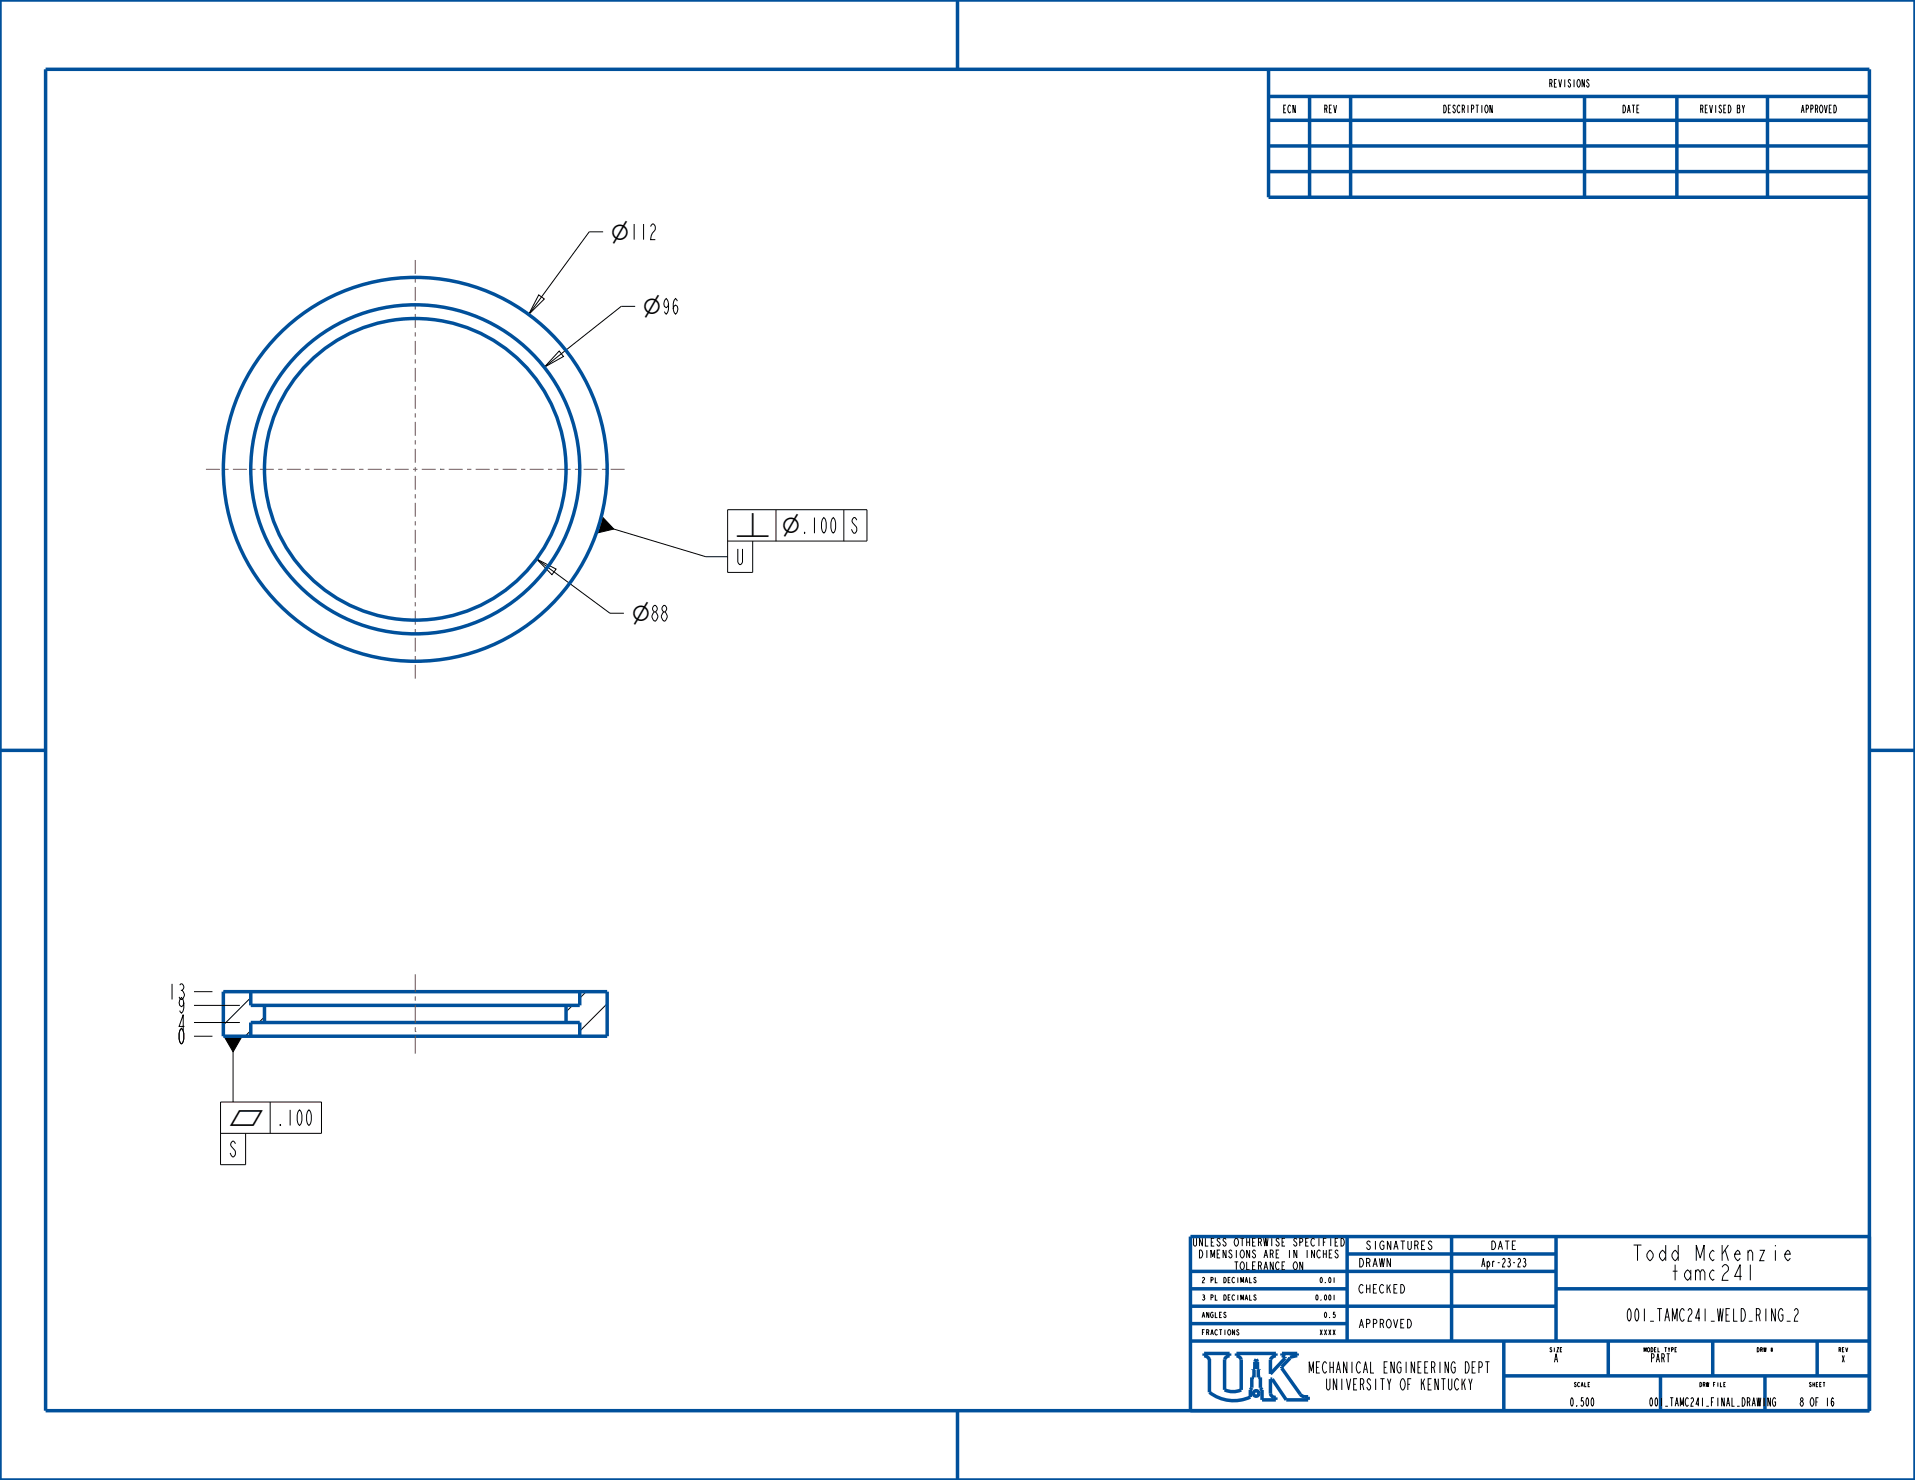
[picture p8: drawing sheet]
<svg xmlns="http://www.w3.org/2000/svg" width="279mm" height="216mm" viewBox="0 0 279 216" stroke-linecap="round" stroke-linejoin="round" font-family="sans-serif">
<g fill="none" stroke="#000" stroke-width=".15">
<path d="M88 33.8h-2l-8.9 12.1M78.6 43l.8 .6-2.3 2.3zM81.6 51.2l.6 .8-2.8 1.6zM92.7 44.7h-2.1l-11.2 8.9M87.8 75.3l1.8 1.9-2.6 .6zM89.6 77.2l13.4 4h3.2M106.2 78.9h20.3v-4.5h-20.3v9.1h3.6v-4.6M113.2 74.4v4.5M123.1 74.4v4.5M78.3 81.5l2.8 1.5-.6 .8zM78.3 81.5l10.7 8h2M28.3 151.2h2.7"/>
<path d="M28.3 149.2h6.7M28.3 146.7h6.7M28.3 144.7h2.7M32.6 144.7h.1M32.7 151.2h2.6l-1.3 2.2zM34 153.4v7.4M36.6 145.5l-4 4M36.6 150.3l-.8 .9M38.6 148.3l-.8 .9M83.5 146.7l-.9 .9M85.5 144.7l-.9 .9M88.6 146.4l-4 4"/>
<path d="M32.2 165.3h14.7v-4.5h-14.7v9.1h3.6v-4.6M39.4 160.8v4.5M178 180.8l-.1-.2-.3 .2 .4 .6v.3l-.3 .1-.2-.3M178.6 188.9a.39 .39 0 0 1 .3 .4 .39 .39 0 0 1-.3 .4zM178.6 186.3a.39 .39 0 0 1 .3 .4 .39 .39 0 0 1-.3 .4zM188.1 182.4v1.1M188.8 184.2l.1-.1a.63 .63 0 0 1 .4 .5 .63 .63 0 0 1-.4 .6l-.2-.3v-.3zM189.2 180.8l-.2-.2-.2 .2 .4 .6v.3l-.3 .1-.2-.3M190.1 184.1v1.1l-.5-1.1v1.1M191.8 182.4v1.1l-.4-1.1v1.1"/>
</g>
<g fill="none" stroke="#00509b" stroke-width=".51">
<path d="M0 0h279.4v215.9h-279.4zM6.7 10.1h266v195.7h-266zM139.7 0v10.1M185.1 10.1v18.7h87.6M185.1 17.5h87.6M185.1 14.1h87.6M191.1 14.1v14.7M197.1 14.1v14.7M231.2 14.1v14.7M244.7 14.1v14.7M257.9 14.1v14.7M185.1 25h87.6"/>
<path d="M185.1 21.3h87.6M0 109.5h6.7M272.7 109.5h6.7M32.6 144.7h56v6.5h-56zM36.6 144.7v2h48v-2M36.6 151.2v-2h48v2M38.6 146.7v2.5M82.6 146.7v2.5M173.7 195.6h99M173.7 193.1h22.8M173.7 190.5h53.3M173.7 188h22.8"/>
<path d="M173.7 185.5h53.3M176.5 198.3v4.8a5.8 5.8 0 0 0 5.9 .7v-1l.2-.4v-1.5h.4v-1.1h-.2v-.1h.3v-1l.2-.4 .2 .4v1h.2v.1h-.1v1.1h.3v1.6l.2 .3v1.4h2v-.3a.69 .69 0 0 1-.7-.6v-2.1h.2l2.1 3h3.2v-.4a1.07 1.07 0 0 1-1.2-.4l-2.7-3.8M176.5 198.3a.96 .96 0 0 0-.8-.5v-.4h3.7v.4l-.6 .2-.1 .3v4.4a2.92 2.92 0 0 0 2.4 .1v-4.5l-.4-.4-.3-.1v-.4h5.8v.4a.96 .96 0 0 0-.8 .5v2.1l2.1-2.3v-.2l-.5-.2v-.3h2.3v.3l-1.1 .3v.1l-1.2 1.3M196.5 182.9h30.5M196.5 180.4v15.2M211.8 180.4v15.2M219.4 195.6v10.2M227 188h45.7M227 180.4v15.2M234.6 195.6v5.1M249.9 195.6v5.1M265.1 195.6v5.1"/>
<path d="M272.7 180.4h-99v25.4M139.7 205.8v10.1M219.4 200.7h53.3M242.3 200.7v5.1M257.5 200.7v5.1"/>
<circle cx="183.3" cy="203.3" r=".4"/>
</g>
<path d="M87.8 75.3l1.8 1.9-2.6 .6zM32.7 151.2h2.6l-1.3 2.2z" fill="#000"/>
<!-- layer: 02___PRT_ALL_AXES -->
<g fill="none" stroke="#785055" stroke-width=".15">
<path d="M60.6 37.9v2.1M60.6 40.6v.6M60.6 41.9v2M60.6 44.5v.7M60.6 45.8v2M60.6 48.5v.6M60.6 49.7v2.1M60.6 52.4v.6M60.6 53.7v2M60.6 56.3v.7M60.6 57.6v2M30 68.5h2.1"/>
<path d="M32.7 68.5h.6M34 68.5h2M36.7 68.5h.6M37.9 68.5h2.1M40.6 68.5h.6M41.9 68.5h2M44.5 68.5h.7M45.8 68.5h2M48.5 68.5h.6M49.7 68.5h2.1M52.4 68.5h.6M53.7 68.5h2"/>
<path d="M56.3 68.5h.7M57.6 68.5h2M60.3 68.5h.6M60.6 60.3v.6M60.6 61.5v2.1M60.6 64.2v.6M60.6 65.5v2M60.6 68.1v.7M60.6 69.4v2.1M60.6 72.1v.6M60.6 73.4v2M60.6 76v.7"/>
<path d="M60.6 77.3v2M60.6 80v.6M61.5 68.5h2.1M64.2 68.5h.1M64.2 68.5h.6M65.5 68.5h2M68.1 68.5h.7M69.4 68.5h2M72.1 68.5h.6M73.3 68.5h2.1M76 68.5h.6M77.3 68.5h2"/>
<path d="M80 68.5h.6M81.2 68.5h2.1M83.9 68.5h.6M85.2 68.5h2M87.8 68.5h.7M89.1 68.5h2M60.6 81.2v2.1M60.6 83.9v.6M60.6 85.2v2M60.6 87.8v.7M60.6 89.1v2M60.6 91.8v.6"/>
<path d="M60.6 93v2.1M60.6 95.7v.6M60.6 97v2M60.6 150.5h.1M60.6 142.1v2.6M60.6 145.4v.6M60.6 146.6v2.6M60.6 149.8v.7M60.6 151.1v2.6"/>
</g>
<g fill="none" stroke="#00509b" stroke-width=".51">
<circle cx="60.6" cy="68.5" r="28"/>
<circle cx="60.6" cy="68.5" r="24"/>
<circle cx="60.6" cy="68.5" r="22"/>
</g>
<g font-size="3.1">
<text x="89.1" y="35">⌀112</text>
<text x="89.1" y="35">⌀</text>
<text x="93.8" y="45.8">⌀96</text>
<text x="93.8" y="45.8">⌀</text>
<text x="107.3" y="77.8">⏊</text>
<text x="114.1" y="77.8">⌀</text>
<text x="92.2" y="90.6">⌀88</text>
<text x="92.2" y="90.6">⌀</text>
<text x="33.3" y="164.2">⏥</text>
</g>
<g font-size="3">
<text x="116.8" y="77.8">.100</text>
<text x="124" y="77.8">S</text>
<text x="107.3" y="82.4">U</text>
<text x="24.4" y="145.8">13</text>
<text x="25.8" y="147.8">9</text>
<text x="25.8" y="152.3">0</text>
<text x="25.8" y="150.3">4</text>
<text x="40.3" y="164.2">.100</text>
<text x="33.3" y="168.8">S</text>
<text x="234.4" y="183.9">Todd</text>
<text x="246.3" y="183.9">McKenzie</text>
<text x="241.6" y="186.8">tamc241</text>
</g>
<text font-size="2.4" x="233.3" y="192.7">001_TAMC241_WELD_RING_2</text>
<text font-size="2.1" fill="#00509b" x="186.8" y="200.3">MECHANICAL ENGINEERING DEPT</text>
<text font-size="2.1" x="190" y="202.8">UNIVERSITY OF KENTUCKY</text>
<g font-size="1.6">
<text x="197.7" y="182.3">SIGNATURES</text>
<text x="198.1" y="184.8">DRAWN</text>
<text x="215" y="184.8">Apr-23-23</text>
<text x="216.8" y="182.3">DATE</text>
<text x="198.1" y="188.6">CHECKED</text>
<text x="198.1" y="193.7">APPROVED</text>
<text x="226.5" y="198.7">A</text>
<text x="240.3" y="198.7">PART</text>
<text x="228.4" y="205.1">0.500</text>
<text x="237.7" y="205.1">001_TAMC241_FINAL_DRAWING 8 OF 16</text>
</g>
<g font-size="1.5">
<text x="186.8" y="16.5">ECN</text>
<text x="192.8" y="16.5">REV</text>
<text x="209.4" y="16.5">DESCRIPTION</text>
<text x="225" y="12.7">REVISIONS</text>
<text x="236.2" y="16.5">DATE</text>
<text x="247" y="16.5">REVISED BY</text>
<text x="261.9" y="16.5">APPROVED</text>
<text x="170.6" y="181.8">UNLESS</text>
<text x="171.7" y="183.5">DIMENSIONS</text>
<text x="178.4" y="181.8">OTHERWISE</text>
<text x="178.4" y="185.2">TOLERANCE</text>
<text x="184" y="183.5">ARE</text>
<text x="188.5" y="183.5">IN</text>
<text x="189.6" y="181.8">SPECIFIED</text>
<text x="191.8" y="183.5">INCHES</text>
</g>
<text font-size="1.3" x="268.5" y="198.7">X</text>
<g font-size="1">
<text x="175.3" y="189.7">3</text>
<text x="175.3" y="187.1">2</text>
<text x="176.9" y="189.7">PL</text>
<text x="176.9" y="187.1">PL</text>
<text x="179.3" y="189.7">DECIMALS</text>
<text x="179.3" y="187.1">DECIMALS</text>
<text x="190.9" y="189.7">0.001</text>
<text x="191.7" y="187.1">0.01</text>
<text x="175.3" y="194.7">FRACTIONS</text>
<text x="175.3" y="192.2">ANGLES</text>
<text x="191.7" y="194.7">XXXX</text>
<text x="192.5" y="192.2">0.5</text>
</g>
<g font-size=".8">
<text x="225.7" y="197.2">SIZE</text>
<text x="239" y="197.2">MODEL</text>
<text x="242.9" y="197.2">TYPE</text>
<text x="255.9" y="197.2">DRW</text>
<text x="258.5" y="197.2">#</text>
<text x="268" y="197.2">REV</text>
<text x="229.2" y="202.3">SCALE</text>
<text x="247.3" y="202.3">DRW</text>
<text x="249.9" y="202.3">FILE</text>
<text x="263.5" y="202.3">SHEET</text>
</g>
</svg>
